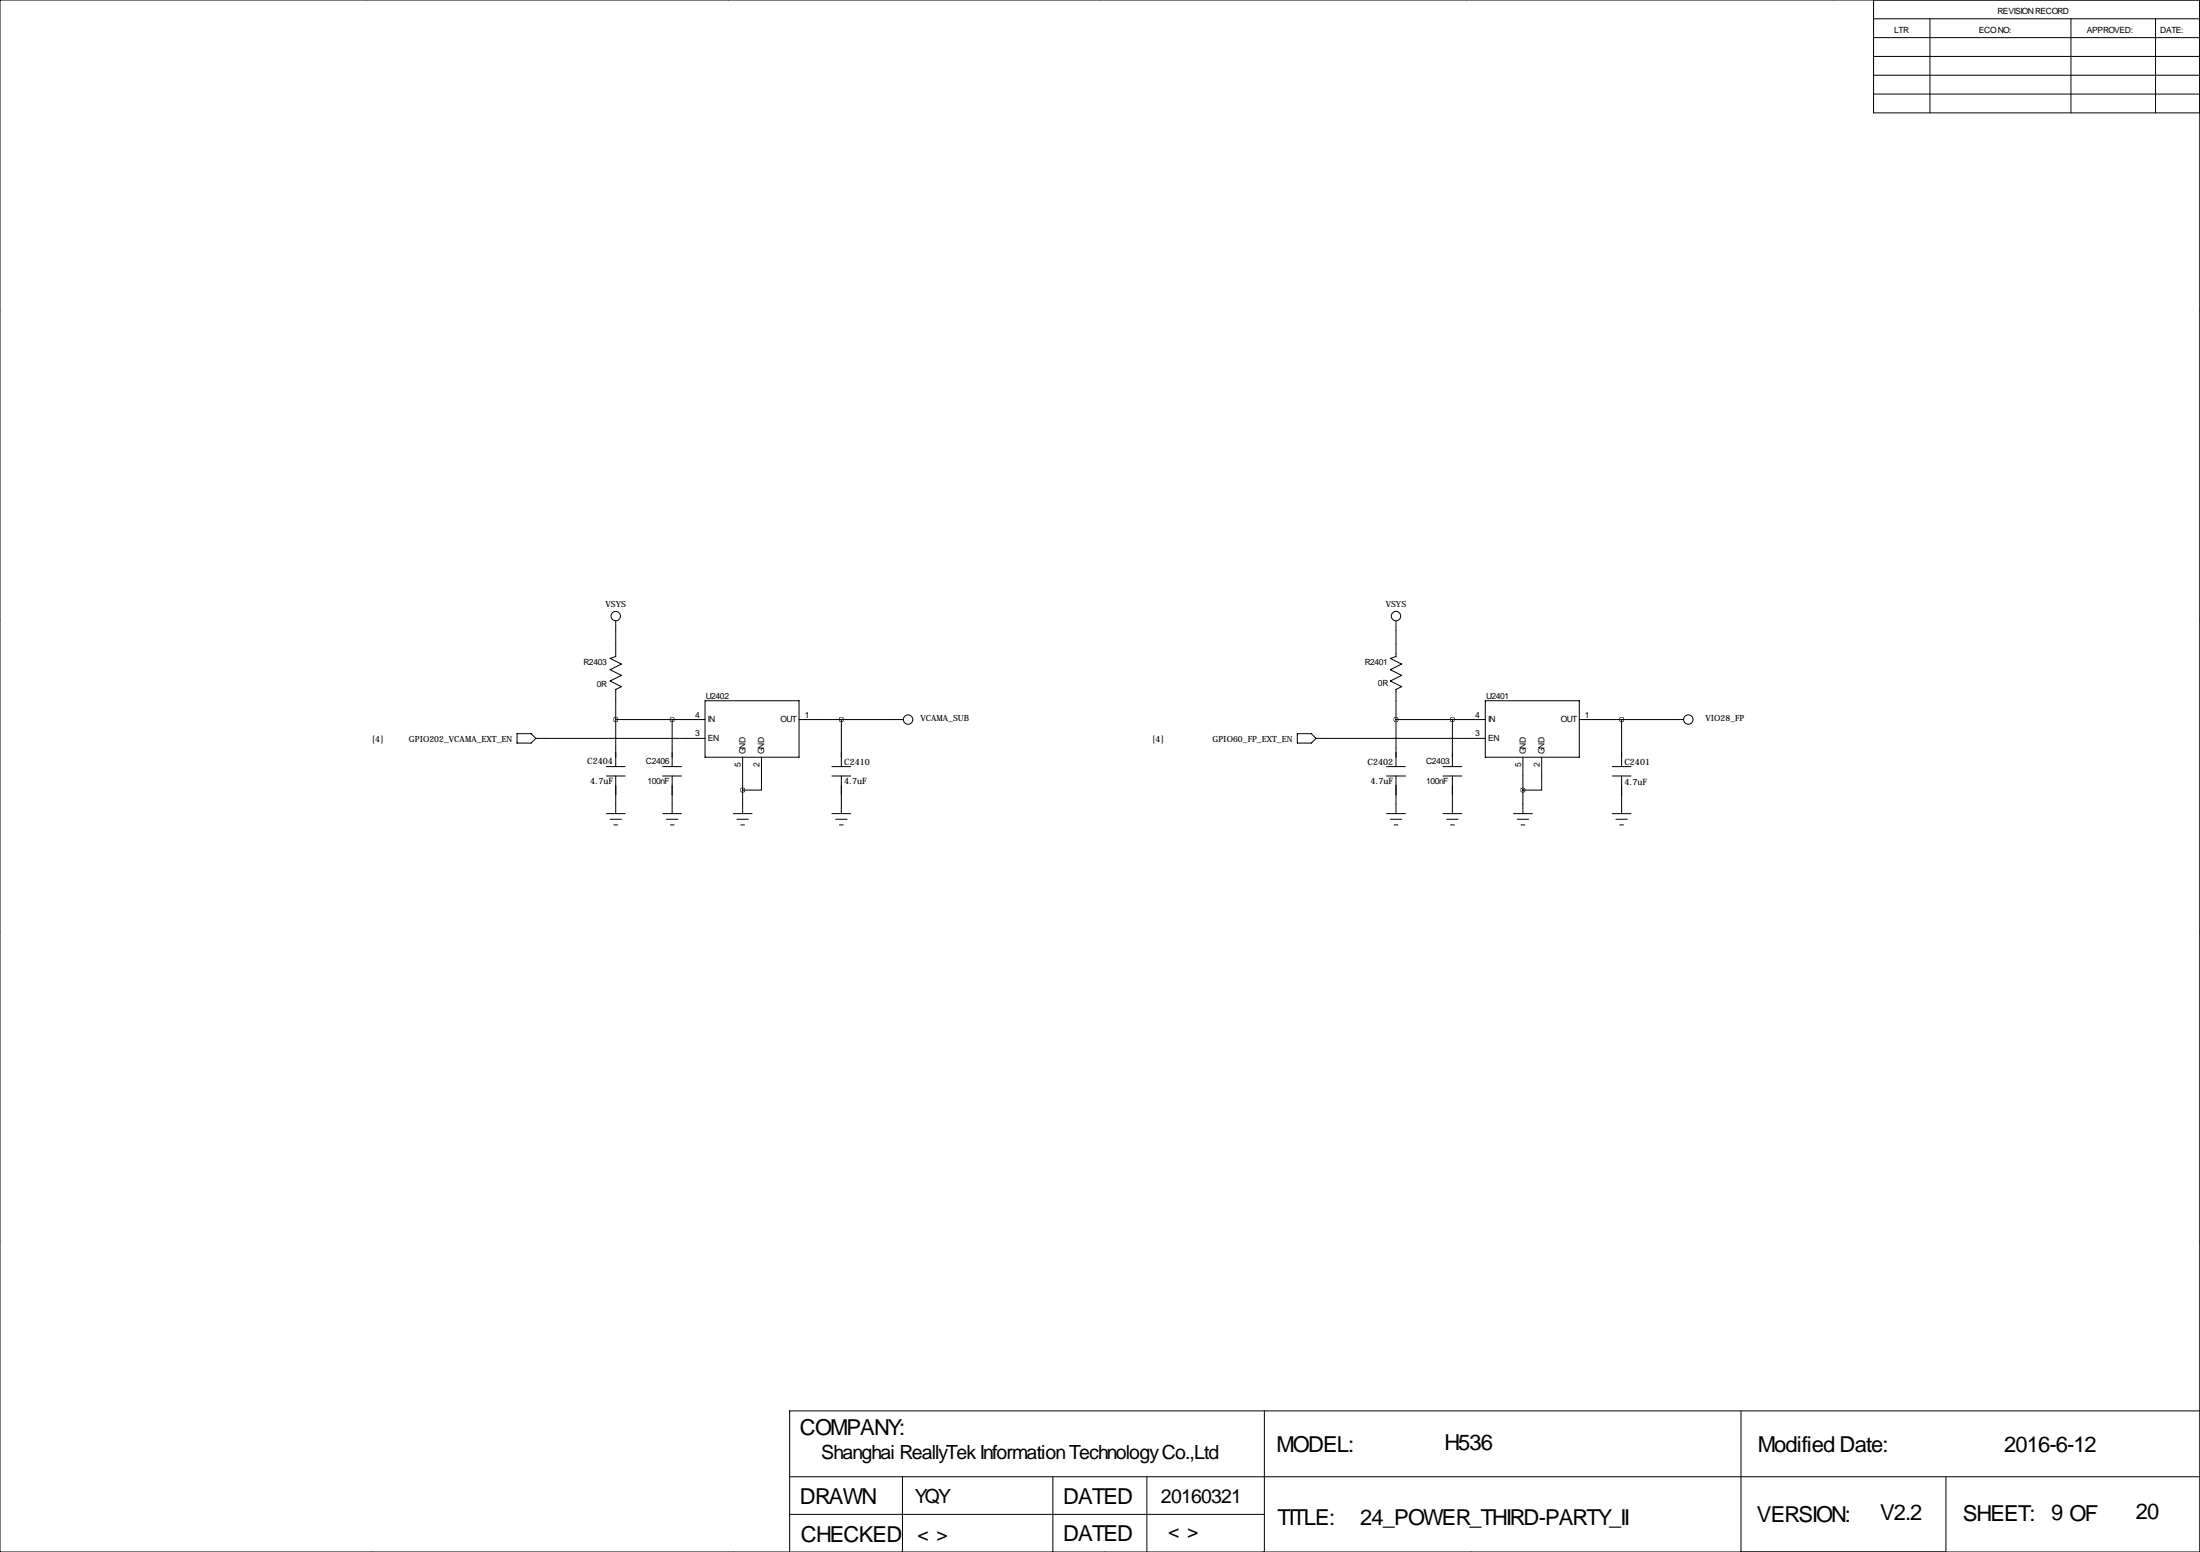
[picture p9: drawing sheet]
<svg xmlns="http://www.w3.org/2000/svg" width="594mm" height="419mm" viewBox="0 0 594 419" stroke-linecap="round" stroke-linejoin="round" font-family="sans-serif">
<g fill="none" stroke="#000" stroke-width=".27">
<path d="M99.1 0h.1M196.8 0h.1M297.2 0h.1M396.2 0h.1M495.3 0h.1M0 0h594.4v419.1h-594.4zM506.2 0v30.5h88.2M506.2 15.2h88.2M506.2 10.2h88.2M506.2 5.1h88.2M521.5 5.1v25.4M559.6 5.1v25.4"/>
<path d="M582.4 5.1v25.4M506.2 20.3h88.2M506.2 25.4h88.2M-.1 83.8h.1M594.4 83.8h.1M-.1 167.6h.1M166.4 167.6v9.7l-1.6 .5 3.1 1.5-3.1 1.5 3.1 1.6-3.1 1.5 3.1 1.5-1.5 .8v20.8M377.2 167.6v9.7l-1.5 .5 3 1.5-3 1.5 3 1.6-3 1.5 3 1.5-1.5 .8v20.8M594.4 167.6h.1M139.7 198.1h3.8l1.3 1.3-1.3 1.3h-3.8zM144.8 199.4h45.7M166.4 194.3h24.1"/>
<path d="M181.6 194.3v12.7M190.5 189.2h25.4v15.3h-25.4zM215.9 194.3h28.2M227.3 194.3v12.7M350.5 198.1h3.8l1.3 1.3-1.3 1.3h-3.8zM355.6 199.4h45.7M377.2 194.3h24.1M392.4 194.3v12.7M401.3 189.2h25.4v15.3h-25.4zM426.7 194.3h28.2M438.1 194.3v12.7M163.8 207h5.1"/>
<path d="M163.8 209.5h5.1M163.8 219.7h5.1M166.4 209.5v10.2M179.1 207h5M179.1 209.5h5M179.1 219.7h5M181.6 209.5v10.2M198.1 219.7h5.1M200.7 204.5v15.2M205.7 204.5v8.9h-5M224.8 207h5.1M224.8 209.5h5.1"/>
<path d="M224.8 219.7h5.1M227.3 209.5v10.2M374.6 207h5.1M374.6 209.5h5.1M374.6 219.7h5.1M377.2 209.5v10.2M389.9 207h5.1M389.9 209.5h5.1M389.9 219.7h5.1M392.4 209.5v10.2M408.9 219.7h5.1M411.5 204.5v15.2"/>
<path d="M416.6 204.5v8.9h-5.1M435.6 207h5.1M435.6 209.5h5.1M435.6 219.7h5.1M438.1 209.5v10.2M164.8 221.2h3.1M165.9 222.8h1M180.1 221.2h3M181.1 222.8h1M199.1 221.2h3.1M200.2 222.8h1M225.8 221.2h3.1"/>
<path d="M226.8 222.8h1M375.7 221.2h3M376.7 222.8h1M390.9 221.2h3.1M391.9 222.8h1M410 221.2h3M411 222.8h1M436.6 221.2h3.1M437.6 222.8h1.1M-.1 251.5h.1M594.4 251.5h.1M-.1 335.3h.1"/>
<path d="M594.4 335.3h.1M213.4 398.8h381M243.8 398.8v20.3M284.5 398.8v20.3M309.9 398.8v20.3M341.6 381v38.1M470.4 381v38.1M525.8 398.8v20.3M594.4 381h-381v38.1M100.3 419.1h.1M198.1 419.1h.1M213.4 408.9h128.2"/>
<path d="M298.4 419.1h.1M397.5 419.1h.1M496.6 419.1h.1"/>
<circle cx="166.4" cy="166.4" r="1.27"/>
<circle cx="377.2" cy="166.4" r="1.27"/>
<circle cx="245.4" cy="194.3" r="1.27"/>
<circle cx="456.2" cy="194.3" r="1.27"/>
</g>
<path d="M166.3 194.3a.05 .05 0 0 0 .1 0 .05 .05 0 0 0-.1 0zM227.3 194.3a.05 .05 0 0 0 .1 0 .05 .05 0 0 0-.1 0zM181.6 194.3a.05 .05 0 0 0 .1 0 .05 .05 0 0 0-.1 0zM200.6 213.4a.05 .05 0 0 0 .1 0 .05 .05 0 0 0-.1 0zM377.1 194.3a.05 .05 0 0 0 .1 0 .05 .05 0 0 0-.1 0zM438.1 194.3a.05 .05 0 0 0 .1 0 .05 .05 0 0 0-.1 0zM392.4 194.3a.05 .05 0 0 0 .1 0 .05 .05 0 0 0-.1 0zM411.4 213.4a.05 .05 0 0 0 .1 0 .05 .05 0 0 0-.1 0z" fill="#000" stroke="#000" stroke-width="1.3"/>
<g font-size="5.9">
<text x="216.2" y="387.6">COMPANY:</text>
<text x="344.9" y="392.2">MODEL:</text>
<text x="390.3" y="391.6">H536</text>
<text x="475" y="392.2">Modified Date:</text>
<text x="541.5" y="392.2">2016-6-12</text>
<text x="216.2" y="406.1">DRAWN</text>
<text x="287.3" y="406.1">DATED</text>
<text x="345.2" y="411.7">TITLE:</text>
<text x="367.5" y="411.7">24_POWER_THIRD-PARTY_II</text>
<text x="474.7" y="411">VERSION:</text>
<text x="508" y="410.4">V2.2</text>
<text x="530.4" y="410.7">SHEET:</text>
<text x="554.2" y="410.4">9 OF</text>
<text x="577.1" y="410.2">20</text>
<text x="216.4" y="416.3">CHECKED</text>
<text x="287.3" y="416.1">DATED</text>
</g>
<g font-size="5.3">
<text x="221.9" y="393.9">Shanghai ReallyTek Information Technology Co.,Ltd</text>
<text x="247.1" y="405.9">YQY</text>
<text x="313.7" y="405.9">20160321</text>
<text x="247.9" y="416.1">&lt; &gt;</text>
<text x="315.6" y="415.3">&lt; &gt;</text>
</g>
<g font-size="2.4">
<text x="158.7" y="206.2">C2404</text>
<text x="228.1" y="206.5">C2410</text>
<text x="369.5" y="206.5">C2402</text>
<text x="438.9" y="206.5">C2401</text>
<text x="159.5" y="211.7">4.7uF</text>
<text x="228.1" y="211.7">4.7uF</text>
<text x="370.3" y="211.7">4.7uF</text>
<text x="438.9" y="212">4.7uF</text>
</g>
<g font-size="2.3">
<text x="539.8" y="3.8">REVISION RECORD</text>
<text x="511.8" y="8.9">LTR</text>
<text x="534.7" y="8.9">ECO NO:</text>
<text x="563.9" y="8.9">APPROVED:</text>
<text x="583.7" y="8.9">DATE:</text>
<text x="163.6" y="163.8">VSYS</text>
<text x="374.4" y="163.8">VSYS</text>
<text x="157.7" y="179.6">R2403</text>
<text x="368.8" y="179.6">R2401</text>
<text x="161.2" y="185.4">0R</text>
<text x="372.3" y="185.2">0R</text>
<text x="190.7" y="188.7">U2402</text>
<text x="401.5" y="188.7">U2401</text>
<text x="187.8" y="193.8">4</text>
<text x="191.3" y="195.1">IN</text>
<text x="210.9" y="195.1">OUT</text>
<text x="217.4" y="193.8">1</text>
<text x="248.7" y="194.7">VCAMA_SUB</text>
<text x="398.6" y="193.8">4</text>
<text x="402.1" y="195.1">IN</text>
<text x="421.7" y="195.1">OUT</text>
<text x="428.2" y="193.8">1</text>
<text x="460.8" y="194.7">VIO28_FP</text>
<text x="100.5" y="200.2">[4]</text>
<text x="110.5" y="200.4">GPIO202_VCAMA_EXT_EN</text>
<text x="187.8" y="198.9">3</text>
<text x="191.3" y="200.2">EN</text>
<text x="201.4" y="203.7" transform="rotate(-90 201.4 203.7)">GND</text>
<text x="206.5" y="203.7" transform="rotate(-90 206.5 203.7)">GND</text>
<text x="311.3" y="200.2">[4]</text>
<text x="327.6" y="200.4">GPIO60_FP_EXT_EN</text>
<text x="398.6" y="198.9">3</text>
<text x="402.1" y="200.2">EN</text>
<text x="412.2" y="203.7" transform="rotate(-90 412.2 203.7)">GND</text>
<text x="417.3" y="203.7" transform="rotate(-90 417.3 203.7)">GND</text>
<text x="174.5" y="206.2">C2406</text>
<text x="200.2" y="207.2" transform="rotate(-90 200.2 207.2)">5</text>
<text x="205.2" y="207.2" transform="rotate(-90 205.2 207.2)">2</text>
<text x="385.3" y="206.2">C2403</text>
<text x="411" y="207.2" transform="rotate(-90 411 207.2)">5</text>
<text x="416.1" y="207.2" transform="rotate(-90 416.1 207.2)">2</text>
<text x="174.9" y="211.6">100nF</text>
<text x="385.3" y="211.6">100nF</text>
</g>
</svg>
